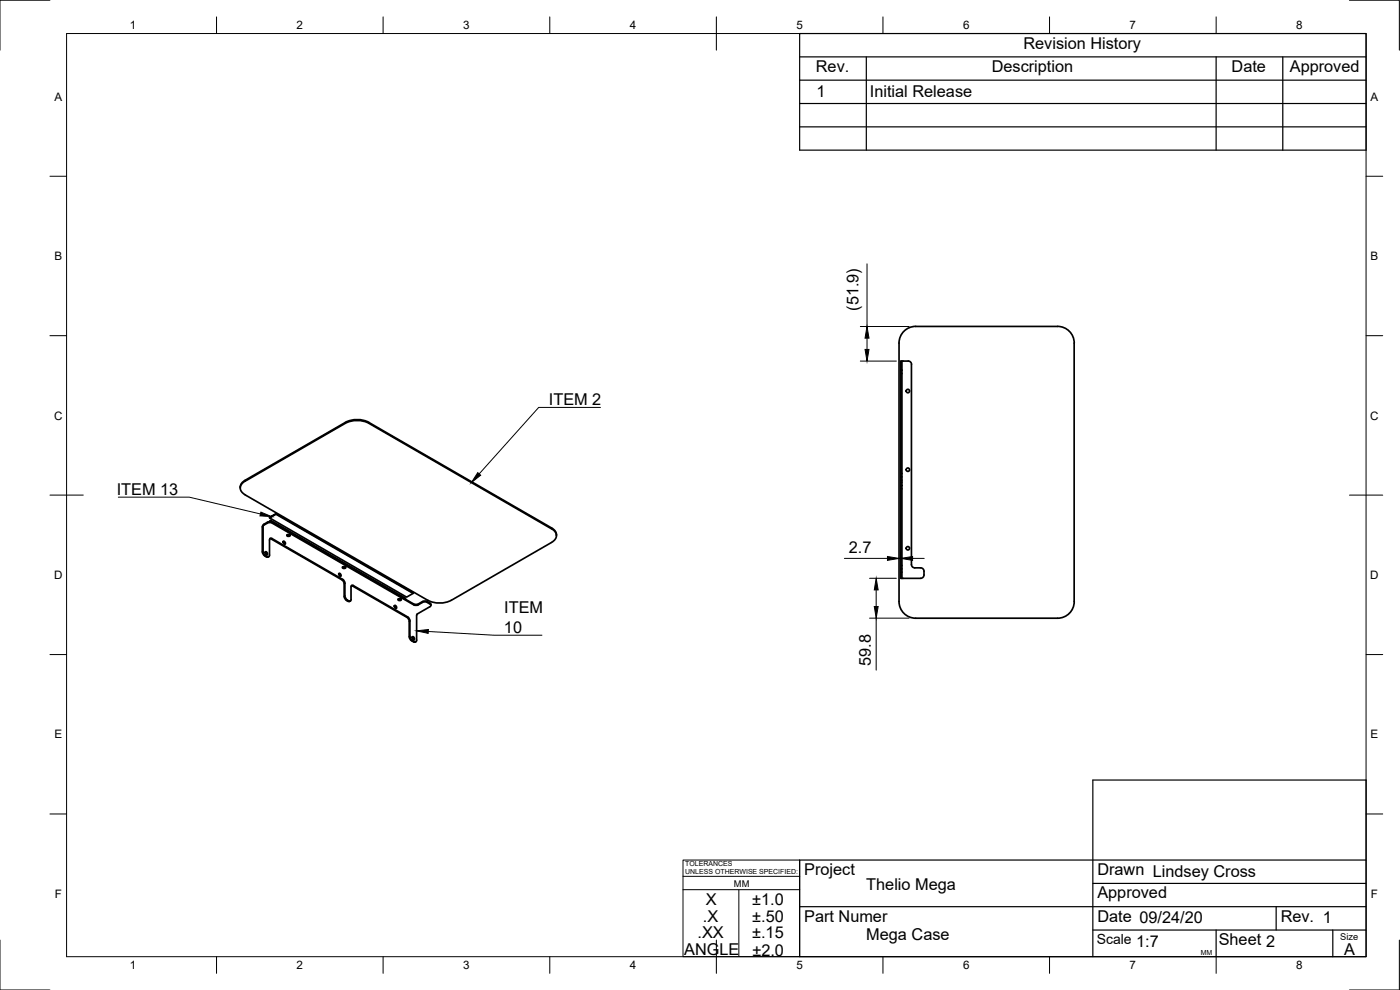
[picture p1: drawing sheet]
<svg xmlns="http://www.w3.org/2000/svg" width="420mm" height="297mm" viewBox="0 0 420 297" stroke-linecap="round" stroke-linejoin="round" font-family="sans-serif">
<!-- layer: Visible -->
<g fill="none" stroke="#000" stroke-width=".51">
<path d="M271.6 99.1a5 5 0 0 1 3.2-1.2h42.6a5 5 0 0 1 5 5v77.6a5 5 0 0 1-5 5h-42.6a5 5 0 0 1-5-5v-77.6a5 5 0 0 1 1.8-3.8zM270.4 111.1v32M270.4 111.1v-2.8h2.2a1.01 1.01 0 0 1 1 1l-.1 60.1M270.4 111.1h.3M270.7 111.1v32h-.3M270.7 108.3v2.8M110.7 127l54.8 31.7a2.16 2.16 0 0 1 1.5 2 2.16 2.16 0 0 1-1.5 2l-30.1 17.4M110.7 126.8l54.8 31.6 1 .7 .5 1.3M110.7 127a7.8 7.8 0 0 0-7.1 0l-30 17.4a2.14 2.14 0 0 0-1.5 2 2.14 2.14 0 0 0 1.5 2l54.8 31.7M110.7 126.7a7.8 7.8 0 0 0-7.1 0l-30 17.4-1.3 1.2-.2 1.1M80.9 155.2l1.9-1.1v.2l-1.9 1.1zM81.1 156.5l.1-.4 40.5 23.4v.3"/>
<path d="M81.2 156.1v.4M82.8 154.1l41.2 23.7v.2l-2 1.2-41.1-23.8M82.8 154.3l41.2 23.7M270.4 143.1v2.6M270.7 145.7v25h-.3M270.7 145.7h-.3v25M270.7 143.1v2.6M79.6 165.6l.4 .4v.5M79.6 165.6l.5 .1 .1 .7-.4-.2zM80.7 167a1.44 1.44 0 0 1-2-1.4l.1-7.8a2.74 2.74 0 0 1 2.2-1.3l.7 .2 42.4 24.5 .8 .2 .7-.2M81 161.6l.4 .1M81.4 161.7l21.2 12.3"/>
<path d="M85 162.5l.3 .3 .1 .5M85 162.4l.5 .2 .1 .6-.5-.1zM86.1 160.6l.6-.2 .4 .3-.6 .2zM86.1 160.5l.5 .2 .4-.2M101.7 172.1l.3 .4 .1 .4M101.7 172.1l.5 .1 .1 .7-.5-.2zM102.6 173.9l.5 .6 .2 .7v4.1l.4 .6 .7 .5M102.8 170.2l.6-.2 .4 .4-.7 .2zM102.8 170.1l.5 .2 .4-.2M102.8 173.8l-21.5-12.3-.4 .5-.1 4.8-.3 .3-.8-.4-.5-.6-.3-.7 .1-7.4 .2-.4a2.25 2.25 0 0 1 2.5-.7l42.4 24.6 .8 .1 .7-.1M102.8 173.8l.5 .5 .2 .7 .1 4.1 .4 .7 .6 .5 .7-.2v-4l.5-.5 16.5 9.5M105.5 175.7l.3 .1"/>
<path d="M105.8 175.8l16.6 9.6 .4 1v4.6a1.68 1.68 0 0 0 2 1.5M119.4 179.8l.7-.2 .3 .4-.6 .2zM119.5 179.8l.4 .1 .5-.1M167 160.5v.2M270.4 170.7v2.8h5.9M270.7 170.7v2.8M273.5 169.4a1.01 1.01 0 0 0 1 1h1.8M276.3 170.4a1.01 1.01 0 0 1 1 1v1.1a1.01 1.01 0 0 1-1 1M104.4 180.4h.5M105.2 180.3l-.3 .2M118.3 181.8l.4 .3 .1 .5M118.4 181.7l.5 .1 .1 .7-.5-.2z"/>
<path d="M122.3 185.1l.5 .5 .2 .7v4.6l.2 .7 .5 .5M123.7 191.1l.4 .4 .1 .4M123.7 191.1l.5 .1 .2 .7-.5-.2zM125 184.6v7.5M125.1 192l-.5 .6-.9-.5M126.8 180.5l-1.3 .7M126.8 180.5l.7-.2 .7 .2M128.2 180.5l.8 .5M128.4 180.1a7.8 7.8 0 0 0 7.1 0M129 181.2a1.94 1.94 0 0 0-2.2-.5l-1.3 .8M129 182l-3.7 2.2-.3 .4M129 180.9l.3 .5"/>
<path d="M129 181.2l.3 .4-.3 .4M129.3 181.4v.2"/>
<circle cx="272.5" cy="117.3" r=".52"/>
<circle cx="272.5" cy="140.9" r=".52"/>
<circle cx="272.5" cy="164.5" r=".52"/>
</g>
<!-- layer: Border -->
<g fill="none" stroke="#000" stroke-width=".3">
<path d="M15 .1h-15v15M20 10.1h390v276.9h-390zM65 5.1v5M115 5.1v5M165 5.1v5M215 5.1v10M265 5.1v5M315 5.1v5M365 5.1v5M405 .1h15v15M15 52.9h5M410 52.9h5"/>
<path d="M15 100.7h5M410 100.7h5M15 148.6h10M405 148.6h10M15 196.4h5M410 196.4h5M15 244.2h5M410 244.2h5M0 282.1v14.9h15M65 287v5M115 287v5M165 287v5"/>
<path d="M215 282.1v9.9M265 287v5M315 287v5M365 287v5M420 282.1v14.9h-15"/>
</g>
<!-- layer: TitleBlock -->
<g fill="none" stroke="#000" stroke-width=".36">
<path d="M240 10.1h170v34.9h-170zM240 17.1h170M260 17.1v27.9M365 17.1v27.9M385 17.1v27.9M240 38.1h170M240 31.1h170M240 24.1h170M410 258h-170v29h170v-53h-82v53M240 272h170M328 279h82M328 265.1h82"/>
<path d="M365 279v8M383 272v7M400 279v8"/>
</g>
<path d="M205 258h35v29h-35zM205 262.9h35M205 266.9h35M221.7 266.9v20" fill="none" stroke="#000" stroke-width=".3"/>
<!-- layer: Annotations -->
<path d="M78.3 153.7l3.3 1.3-3.6-.2zM143.4 141.8l.9 .8-2.8 2.2zM125 189.3l3.6-.4-.1 1.1z" fill="#000" stroke="#000" stroke-width=".3"/>
<path d="M180.2 122.2h-18.5l-17.9 20M35.5 149.2h21.3l21.3 5M128.5 189.5l19.8 1.1h14.3" fill="none" stroke="#000" stroke-width=".3"/>
<!-- layer: Dimensions -->
<path d="M260.2 79.1v18.9M258.2 98h14.6M258.2 108.3h10.8M260.2 101.5v3.3M253.4 167.5h12.9M261 173.5h8M263 177v5M269.8 167.5h.6M270.4 165.6v2.1M273.9 167.5h3.5M261 185.5h11.8M263 185.5v15.6" fill="none" stroke="#000" stroke-width=".3"/>
<path d="M259.6 104.8h1.2l-.6 3.5zM260.2 98l.6 3.5h-1.2zM263 173.5l.5 3.5h-1.1zM266.3 167l3.5 .5-3.5 .6zM270.4 167.5l3.5-.5v1.1zM262.4 182h1.1l-.5 3.5z" fill="#000" stroke="#000" stroke-width=".3"/>
<g font-size="4.9">
<text x="307.1" y="14.6">Revision History</text>
<text x="244.9" y="21.6">Rev.</text>
<text x="297.6" y="21.6">Description</text>
<text x="369.6" y="21.6">Date</text>
<text x="387.1" y="21.6">Approved</text>
<text x="245" y="29.1">1</text>
<text x="261.1" y="29.1">Initial Release</text>
<text x="257.7" y="93.2" transform="rotate(-90 257.7 93.2)">(51.9)</text>
<text x="164.7" y="121.5">ITEM 2</text>
<text x="35.1" y="148.4">ITEM 13</text>
<text x="254.8" y="166">2.7</text>
<text x="151.3" y="184.1">ITEM</text>
<text x="151.3" y="189.9">10</text>
<text x="261.4" y="199.8" transform="rotate(-90 261.4 199.8)">59.8</text>
<text x="241.3" y="262.6">Project</text>
<text x="329.3" y="262.6">Drawn Lindsey Cross</text>
<text x="260" y="267">Thelio Mega</text>
<text x="329.3" y="269.5">Approved</text>
<text x="211.9" y="271.6">X</text>
<text x="225.8" y="271.6">±1.0</text>
<text x="209.3" y="281.5">.XX</text>
<text x="211" y="276.5">.X</text>
<text x="225.7" y="281.6">±.15</text>
<text x="225.8" y="276.6">±.50</text>
<text x="241.3" y="276.5">Part Numer</text>
<text x="329.3" y="276.5">Date 09/24/20</text>
<text x="384.3" y="276.5">Rev. 1</text>
<text x="205.3" y="286.6">ANGLE</text>
<text x="225.8" y="286.7">±2.0</text>
<text x="260" y="282.1">Mega Case</text>
<text x="341" y="284">1:7</text>
<text x="365.8" y="283.6">Sheet 2</text>
<text x="403.4" y="286.5">A</text>
</g>
<text font-size="4.2" x="329.1" y="283.1">Scale</text>
<g font-size="3.5">
<text x="39" y="8.8">1</text>
<text x="89" y="8.8">2</text>
<text x="139" y="8.8">3</text>
<text x="189" y="8.8">4</text>
<text x="239" y="8.8">5</text>
<text x="289" y="8.8">6</text>
<text x="339" y="8.8">7</text>
<text x="389" y="8.8">8</text>
<text x="16.3" y="30.2">A</text>
<text x="411.3" y="30.2">A</text>
<text x="16.3" y="78">B</text>
<text x="411.3" y="78">B</text>
<text x="16.2" y="125.9">C</text>
<text x="411.2" y="125.9">C</text>
<text x="16.2" y="173.7">D</text>
<text x="411.2" y="173.7">D</text>
<text x="16.3" y="221.6">E</text>
<text x="411.3" y="221.6">E</text>
<text x="16.4" y="269.4">F</text>
<text x="411.4" y="269.4">F</text>
<text x="39" y="290.8">1</text>
<text x="89" y="290.8">2</text>
<text x="139" y="290.8">3</text>
<text x="189" y="290.8">4</text>
<text x="239" y="290.8">5</text>
<text x="289" y="290.8">6</text>
<text x="339" y="290.8">7</text>
<text x="389" y="290.8">8</text>
</g>
<g font-size="2.8">
<text x="220.3" y="266.1">MM</text>
<text x="402.3" y="282.1">Size</text>
</g>
<g font-size="2.1">
<text x="205.6" y="259.8">TOLERANCES</text>
<text x="205.6" y="262.3">UNLESS OTHERWISE SPECIFIED:</text>
<text x="360.4" y="286.5">MM</text>
</g>
</svg>
